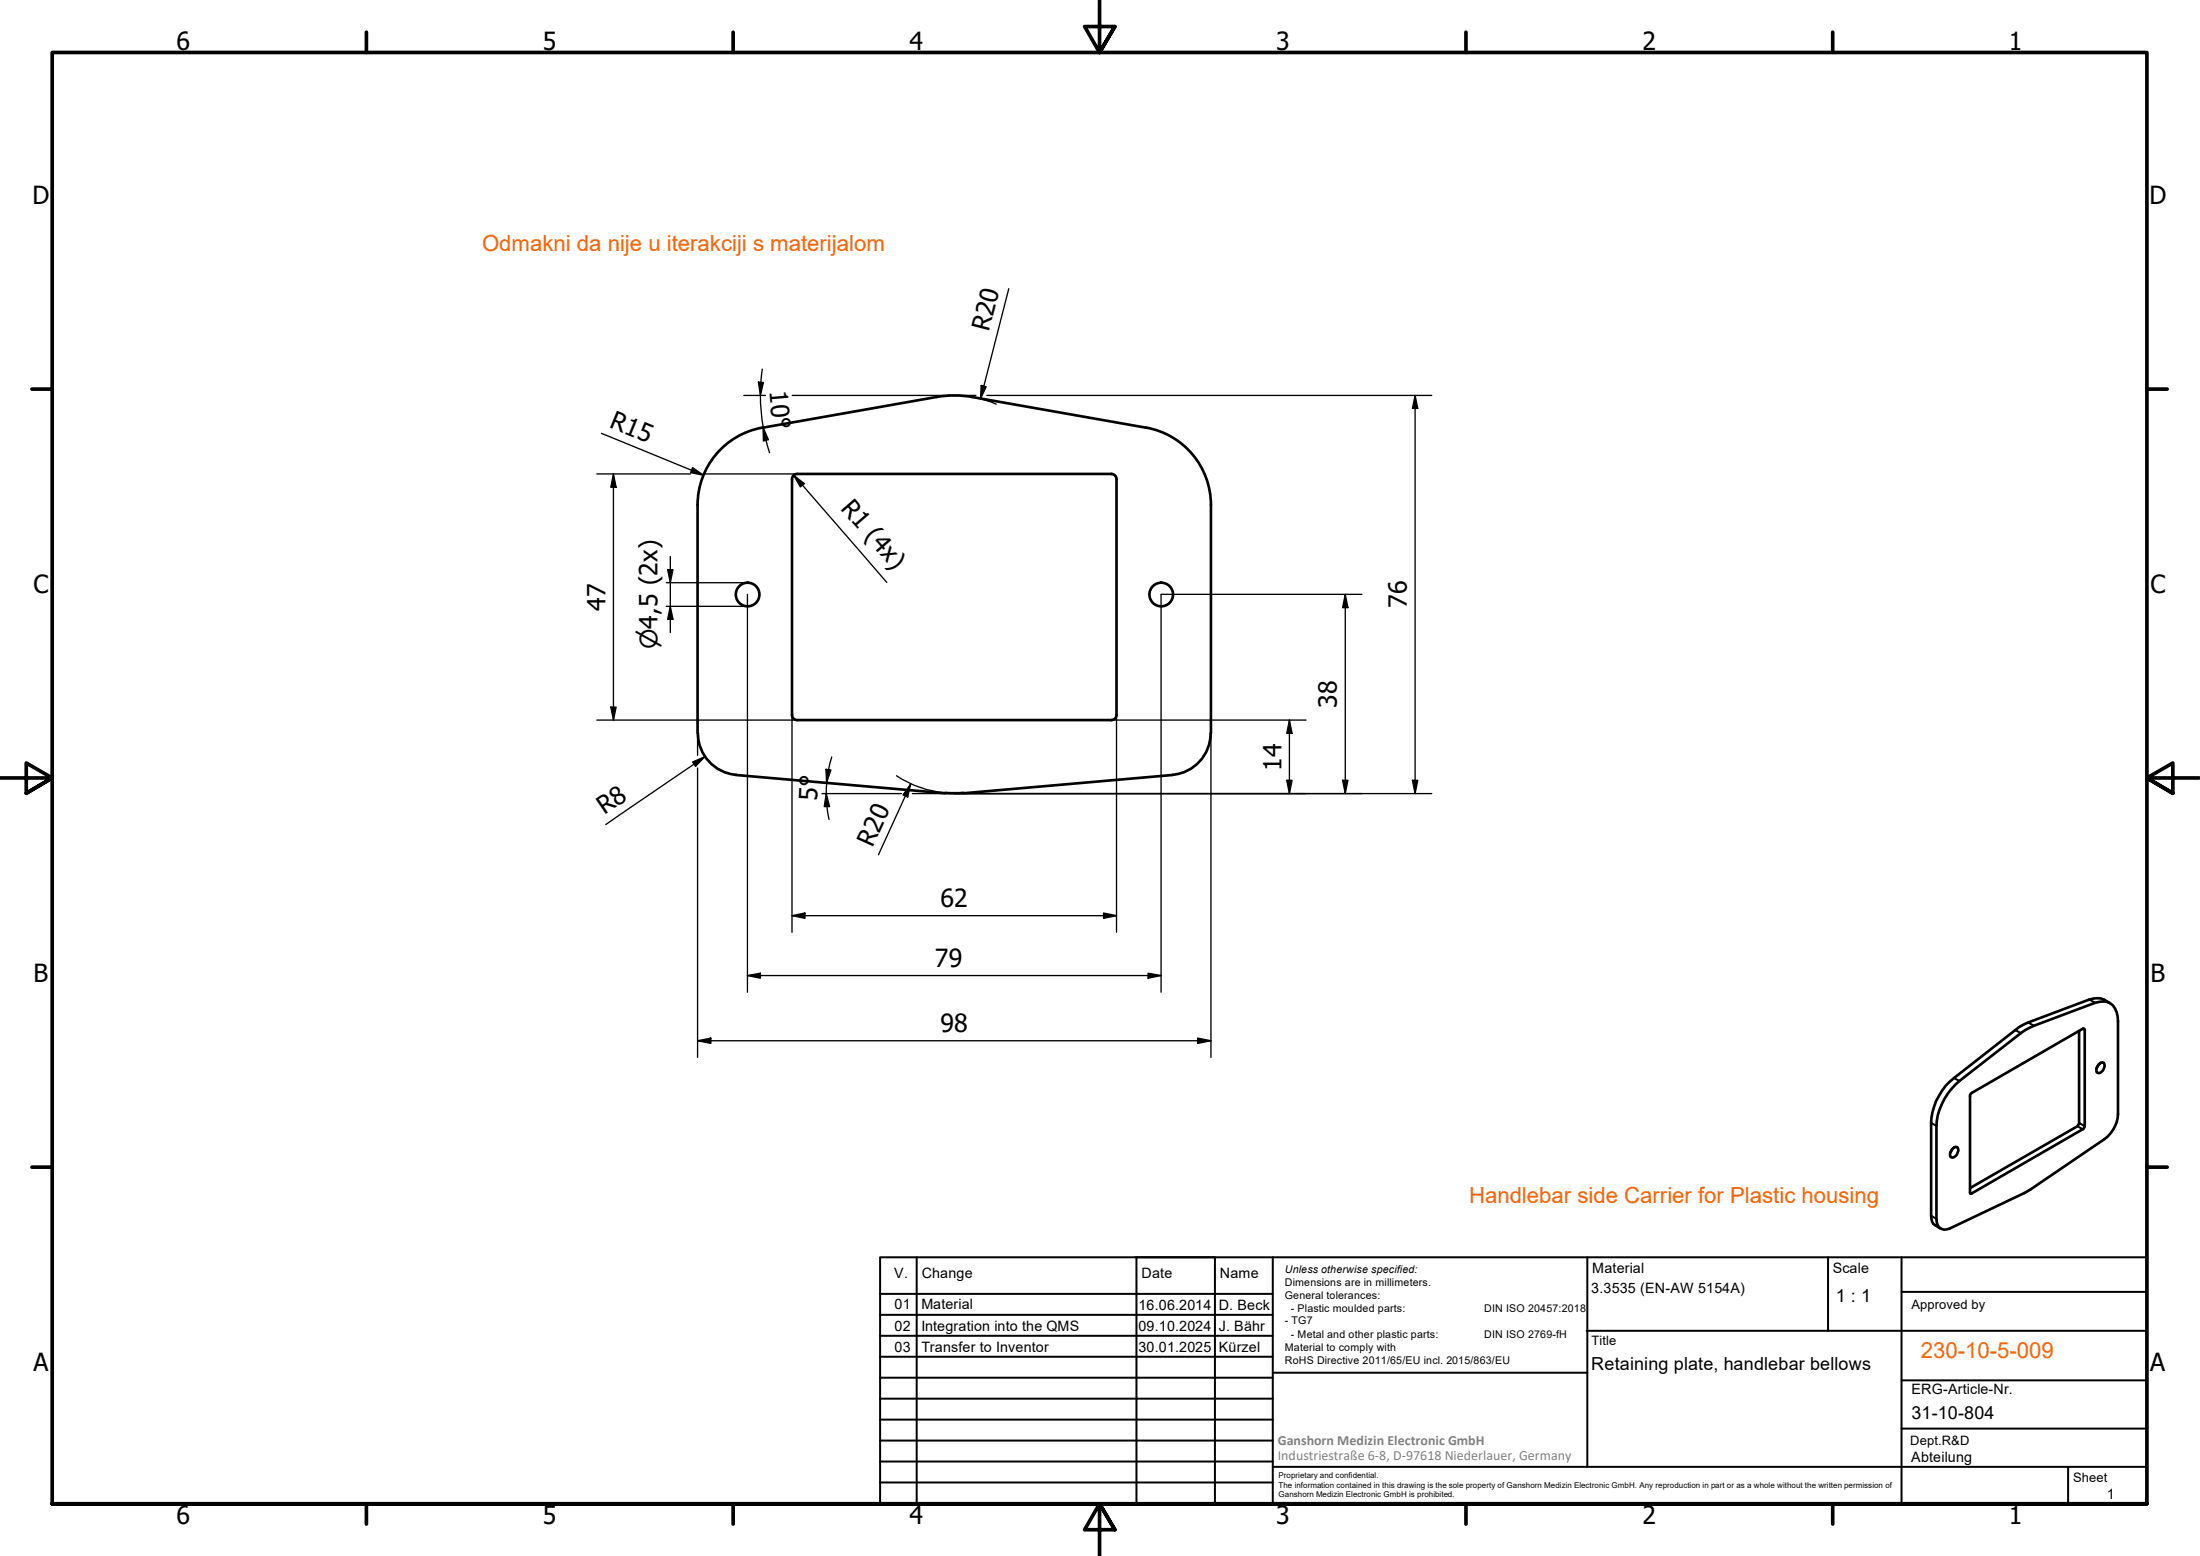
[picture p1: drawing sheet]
<svg xmlns="http://www.w3.org/2000/svg" width="420mm" height="297mm" viewBox="0 0 420 297" stroke-linecap="round" stroke-linejoin="round" font-family="sans-serif">
<!-- layer: Visible (ISO) -->
<g fill="none" stroke="#000" stroke-width=".51">
<path d="M178.8 75.8l-33.1 5.8M178.8 75.8a20 20 0 0 1 6.9 0M185.7 75.8l33.2 5.8a15 15 0 0 1 12.4 14.8v43.5M145.6 81.6a15 15 0 0 0-12.4 14.8v43.5M212.2 90.5a.98 .98 0 0 1 1 1v45M212.3 90.5h-60.1a.98 .98 0 0 0-.9 1v45M133.3 140a8 8 0 0 0 7.3 7.9M151.3 136.5a.98 .98 0 0 0 .9 1h60.1M213.2 136.5a.98 .98 0 0 1-1 1M231.2 140a8 8 0 0 1-7.3 7.9M140.5 147.9l40 3.5M180.5 151.4h3.5"/>
<path d="M224 147.9l-40 3.5M397.1 196.8v17.6l-.4 .6-20.5 11.8M403 191.5a3.7 3.7 0 0 0-4-.7l-11.7 4.4-1.6 .8-12.5 9.8a11.8 11.8 0 0 0-4.4 8.6v17.7a1.86 1.86 0 0 0 .8 1.8l1 .7M372.9 219.3l.6-.4 .3 .1a1.39 1.39 0 0 1-1.1 2 .85 .85 0 0 1-.1-1.3zM372.9 219.4l-.4 .6M373.4 207.1l13.4-10.5 1.6-.8 11.7-4.4a2.95 2.95 0 0 1 4.3 2.6l.1 18.7a6.3 6.3 0 0 1-2.6 4.8l-14.7 9.9-14.8 7.1a1.72 1.72 0 0 1-1.9 0 1.72 1.72 0 0 1-.7-1.8v-17.8a12.1 12.1 0 0 1 3.6-7.8zM376.4 208.8l21.4-12.4 .2-.1 .1 .2v18.5l-.1 .4-21.6 12.5-.2-.3v-18.6zM400.8 203.2l-.4 .7M400.8 203.2l.6-.4 .4 .1a1.39 1.39 0 0 1-1.1 1.9 .85 .85 0 0 1-.1-1.2z"/>
<circle cx="142.8" cy="113.5" r="2.25"/>
<circle cx="221.8" cy="113.5" r="2.25"/>
</g>
<!-- layer: Visible Narrow (ISO) -->
<path d="M384.9 196.6l1.1 .6M387.3 195.2l1.1 .6M397.8 196.4l.3 .2M399 190.8l1.1 .6M368.8 214.4l1 .5M373.2 205.8l1 .6M396.7 215l1.1 .6M397.1 214.4l1 .6M368.8 232.1l1 .6M376.2 227.6l.4 .2" fill="none" stroke="#000" stroke-width=".38"/>
<!-- layer: Border (ISO) -->
<g fill="none" stroke="#000" stroke-width=".7">
<path d="M70 6.1v3.9M140 6.1v3.9M210 0v10l-2.9-4.9h5.8l-2.9 4.9 2.9-4.9M280 6.1v3.9M350 6.1v3.9M6.1 74.3h3.9M410 74.3h3.9M0 148.5h10l-5-2.8v5.7l5-2.9-5 2.9M420 148.5h-10l5-2.8v5.7l-5-2.9 5 2.9M6.1 222.8h3.9M410 222.8h3.9M10 287.1v-277.1h400v277.1h-400h400"/>
<path d="M70 287.1v3.8M140 287.1v3.8M212.9 292l-2.9-4.9 2.9 4.9h-5.8l2.9-4.9v9.9M280 287.1v3.8M350 287.1v3.8"/>
</g>
<!-- layer: TitleBlock -->
<g fill="none" stroke="#000" stroke-width=".38">
<path d="M168.1 251h75M168.1 247h75M168.1 255h75M168.1 259h75M175.1 240v47M216.9 240h15M217 240v47M232 240v47M243.1 240.1v46.9h-75v-47h241.9v47.1h-167M303 254h107M303.1 240v40M349.1 240v14"/>
<path d="M363.2 240v47.1M363.2 246.6h46.8M168.1 271h75M168.1 263h75M168.1 267h75M168.1 275h75M168.1 279h75M243.1 262.1h60M363.2 272.7h46.8M363.2 263.5h46.8M168.1 283h75M216.9 287h15"/>
<path d="M243.1 280h166.9M395 280.1v7"/>
</g>
<!-- layer: Sketch Geometry (ISO) -->
<path d="M176.1 75.5h6.1M178.7 151.5h3.5" fill="none" stroke="#000" stroke-width=".25"/>
<!-- layer: Dimension (ISO) -->
<g fill="none" stroke="#000" stroke-width=".25">
<path d="M192.7 55.1l-5.4 21M142 75.5h4.2M144.8 72.9l1 .1-.6 2.5zM145.2 75.5l.2 3 .4 3.1M145.3 73l-.1 2.5M145.6 70.5l-.3 2.5M151.3 75.5h24.8M182.2 75.5h4.2M185.7 75.8l2.7 .6 1.9 .8M187.4 73.6l.9 .2-1 2.3zM188.5 75.5h84.9M270.3 75.5v76"/>
<path d="M270.3 75.5l.5 2.5h-1.1zM114 90.5h17.9M114.9 82.7l19.5 8M117.2 90.5v47M117.2 90.5l.5 2.5h-1.1zM132.3 89.3l2.1 1.4-2.5-.5zM134.4 90.5h17.6M145.7 81.6l.6 2.5M145.7 81.6l1 2.3-.9 .3zM146.3 84l.7 2.4M151.6 90.7l17.8 20.5M151.6 90.7l2 1.6-.8 .6z"/>
<path d="M127.3 111.2h15.4M127.3 115.7h15.4M127.5 108.8h1l-.5 2.4zM128 106.2v14.6M128 115.7l.5 2.5h-1zM142.7 113.5v75.9M256.9 113.5l.5 2.5h-1zM256.9 113.5v38M260.1 113.5h-38.4v75.9M114 137.5h38.3M116.6 135h1.1l-.5 2.5zM133.2 139.9v4.3"/>
<path d="M151.3 136.5v41.5M212.3 137.5h37.1M213.2 136.5v41.5M231.3 139.9v62M246.3 137.5v14M246.3 137.5l.5 2.5h-1.1zM132.3 145.5l2.3-1.1-1.8 1.9zM133.2 146.6v55.3M134.6 144.4l-18.9 13M157 151.5h15.1M157.7 146.9l1 .1-.8 2.4zM157.8 151.5l.1 2.5 .4 2.4"/>
<path d="M157.8 151.5l.6 2.5h-1zM157.9 149.4l-.1 2.1M158.8 144.5l-.6 2.4-.3 2.5M171.2 148.1a20 20 0 0 0 9.3 3.3M173.9 149.7l-.5 2.4-.9-.3zM173.9 149.7l-6.1 13.5M174.2 151.5h4.5M182.2 151.5h91.2M245.7 149h1.1l-.5 2.5zM256.4 149h1l-.5 2.5zM269.7 149h1.1l-.5 2.5zM151.3 174.8l2.4-.5v1z"/>
<path d="M151.3 174.8h61.9M210.8 174.3l2.4 .5-2.4 .5zM133.2 198.7l2.6-.5v1zM133.2 198.7h98.1M142.7 186.2l2.5-.4v.9zM142.7 186.2h79M219.3 185.8l2.4 .4-2.4 .5zM228.7 198.2l2.6 .5-2.6 .5z"/>
</g>
<g fill="#000">
<path d="M144.8 72.9l1 .1-.6 2.5zM187.4 73.6l.9 .2-1 2.3zM270.3 75.5l.5 2.5h-1.1zM117.2 90.5l.5 2.5h-1.1zM132.3 89.3l2.1 1.4-2.5-.5zM145.7 81.6l1 2.3-.9 .3zM151.6 90.7l2 1.6-.8 .6zM127.5 108.8h1l-.5 2.4zM128 115.7l.5 2.5h-1zM256.9 113.5l.5 2.5h-1zM116.6 135h1.1l-.5 2.5zM132.3 145.5l2.3-1.1-1.8 1.9z"/>
<path d="M157.7 146.9l1 .1-.8 2.4zM157.8 151.5l.6 2.5h-1zM173.9 149.7l-.5 2.4-.9-.3zM245.7 149h1.1l-.5 2.5zM246.3 137.5l.5 2.5h-1.1zM256.4 149h1l-.5 2.5zM269.7 149h1.1l-.5 2.5zM151.3 174.8l2.4-.5v1zM210.8 174.3l2.4 .5-2.4 .5zM133.2 198.7l2.6-.5v1zM142.7 186.2l2.5-.4v.9zM219.3 185.8l2.4 .4-2.4 .5z"/>
<path d="M228.7 198.2l2.6 .5-2.6 .5z"/>
</g>
<g font-size="4.8">
<text x="33.7" y="9.6">6</text>
<text x="103.7" y="9.6">5</text>
<text x="173.7" y="9.6">4</text>
<text x="243.7" y="9.6">3</text>
<text x="313.7" y="9.6">2</text>
<text x="383.7" y="9.6">1</text>
<text x="6.2" y="38.9">D</text>
<text x="410.5" y="38.9">D</text>
<text x="188.8" y="63.4" transform="rotate(-76 188.8 63.4)">R20</text>
<text x="146.9" y="74.7" transform="rotate(85 146.9 74.7)">10°</text>
<text x="116.2" y="81.5" transform="rotate(22 116.2 81.5)">R15</text>
<text x="160.4" y="97.1" transform="rotate(49 160.4 97.1)">R1 (4x)</text>
<text x="6.4" y="113.1">C</text>
<text x="410.7" y="113.1">C</text>
<text x="115.6" y="116.6" transform="rotate(-90 115.6 116.6)">47</text>
<text x="268.7" y="116.1" transform="rotate(-90 268.7 116.1)">76</text>
<text x="255.3" y="135.1" transform="rotate(-90 255.3 135.1)">38</text>
<text x="244.7" y="147.1" transform="rotate(-90 244.7 147.1)">14</text>
<text x="115.4" y="155.6" transform="rotate(-34 115.4 155.6)">R8</text>
<text x="156.1" y="152.8" transform="rotate(-88 156.1 152.8)">5°</text>
<text x="166.6" y="161.8" transform="rotate(-66 166.6 161.8)">R20</text>
<text x="179.6" y="173.2">62</text>
<text x="178.6" y="184.6">79</text>
<text x="6.4" y="187.4">B</text>
<text x="410.7" y="187.4">B</text>
<text x="179.6" y="197.1">98</text>
<text x="6.4" y="261.7">A</text>
<text x="410.7" y="261.7">A</text>
<text x="33.7" y="290.9">6</text>
<text x="103.7" y="290.9">5</text>
<text x="173.7" y="290.9">4</text>
<text x="243.7" y="290.9">3</text>
<text x="313.7" y="290.9">2</text>
<text x="383.7" y="290.9">1</text>
</g>
<text font-size="4.6" x="125.5" y="123.9" transform="rotate(-90 125.5 123.9)">⌀4,5 (2x)</text>
<g font-size="4.2" fill="#ff6200">
<text x="92.1" y="47.9">Odmakni da nije u iterakciji s materijalom</text>
<text x="280.6" y="229.7">Handlebar side Carrier for Plastic housing</text>
<text x="366.8" y="259.2">230-10-5-009</text>
</g>
<g font-size="3.4">
<text x="350.6" y="248.5">1 : 1</text>
<text x="303.9" y="261.6">Retaining plate, handlebar bellows</text>
<text x="365.1" y="270.9">31-10-804</text>
</g>
<g font-size="2.7">
<text x="170.8" y="244">V.</text>
<text x="176" y="244">Change</text>
<text x="218" y="244">Date</text>
<text x="233" y="244">Name</text>
<text x="304.1" y="243">Material</text>
<text x="350" y="243.1">Scale</text>
<text x="170.8" y="249.9">01</text>
<text x="176" y="249.9">Material</text>
<text x="217.4" y="250">16.06.2014</text>
<text x="232.8" y="250">D. Beck</text>
<text x="303.9" y="246.8">3.3535 (EN-AW 5154A)</text>
<text x="170.8" y="254">02</text>
<text x="176" y="254">Integration into the QMS</text>
<text x="217.4" y="254">09.10.2024</text>
<text x="232.8" y="254">J. Bähr</text>
<text x="170.8" y="258.1">03</text>
<text x="176" y="258.1">Transfer to Inventor</text>
<text x="217.4" y="258.1">30.01.2025</text>
<text x="232.8" y="258.1">Kürzel</text>
<text x="365.1" y="266.1">ERG-Article-Nr.</text>
<text x="365" y="279">Abteilung</text>
<text x="402.3" y="286.2">1</text>
</g>
<g font-size="2.7" fill="#808080">
<text x="244" y="275.8">Ganshorn Medizin Electronic GmbH</text>
<text x="244" y="278.7">Industriestraße 6-8, D-97618 Niederlauer, Germany</text>
</g>
<g font-size="2.5">
<text x="365.1" y="249.9">Approved by</text>
<text x="304" y="256.8">Title</text>
<text x="364.8" y="275.8">Dept.R&amp;D</text>
<text x="395.9" y="282.9">Sheet</text>
</g>
<g font-size="2">
<text x="245.4" y="242.9">Unless otherwise specified:</text>
<text x="245.4" y="245.4">Dimensions are in millimeters.</text>
<text x="245.4" y="247.9">General tolerances:</text>
<text x="246.5" y="250.4">- Plastic moulded parts:</text>
<text x="283.5" y="250.4">DIN ISO 20457:2018</text>
<text x="245.4" y="252.8">- TG7</text>
<text x="245.4" y="257.9">Material to comply with</text>
<text x="246.5" y="255.4">- Metal and other plastic parts:</text>
<text x="283.5" y="255.4">DIN ISO 2769-fH</text>
<text x="245.4" y="260.3">RoHS Directive 2011/65/EU incl. 2015/863/EU</text>
</g>
<g font-size="1.5">
<text x="244.2" y="282.2">Proprietary and confidential.</text>
<text x="244.2" y="284">The information contained in this drawing is the sole property of Ganshorn Medizin Electronic GmbH. Any reproduction in part or as a whole without the written permission of</text>
<text x="244.2" y="285.8">Ganshorn Medizin Electronic GmbH is prohibited.</text>
</g>
</svg>
